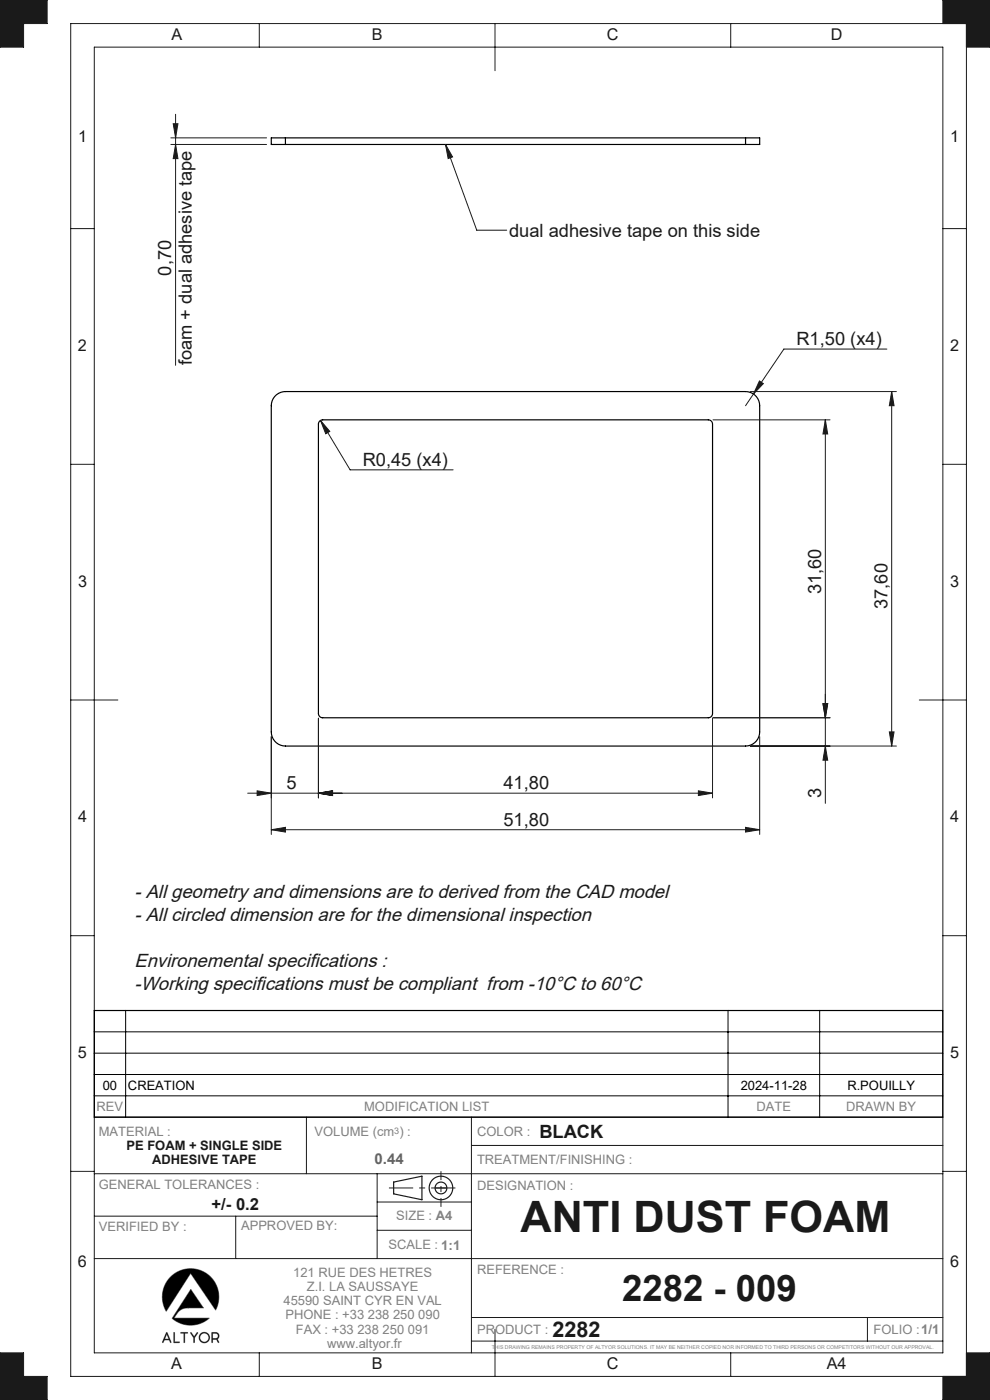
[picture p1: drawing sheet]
<svg xmlns="http://www.w3.org/2000/svg" width="210mm" height="297mm" viewBox="0 0 210 297" stroke-linecap="round" stroke-linejoin="round" font-family="sans-serif">
<path d="M60.5 29.2h-3v1.4h3M60.5 30.6h97.6M60.5 29.2v1.4M60.5 29.2h97.6M158.1 29.2h3v1.4h-3M158.1 29.2v1.4M58.2 84.1a3 3 0 0 1 2.3-1h97.6a3 3 0 0 1 3 3v69.2a3 3 0 0 1-3 3h-97.6a3 3 0 0 1-3-3v-69.2a3 3 0 0 1 .7-2zM67.8 89.3l.6-.2h81.8a.9 .9 0 0 1 .9 .9v61.4a.9 .9 0 0 1-.9 .9h-81.8a.9 .9 0 0 1-.9-.9v-61.4z" fill="none" stroke="#000" stroke-width=".25"/>
<g fill="none" stroke="#191924" stroke-width=".25">
<path d="M83.5 250.8l6-1.3v5l-6-1.2z"/>
<circle cx="93.5" cy="252" r="2.5"/>
<circle cx="93.5" cy="252" r="1.25"/>
</g>
<g fill="none" stroke="#808080" stroke-width=".21">
<path d="M36.1 271a6 6 0 0 1 7.8-.7 6 6 0 0 1 1.8 7.6l-5.3-7.8-5.1 8.1a6 6 0 0 1 .8-7.2zM40.5 273.6l2.6 3.9h-3.2a2.69 2.69 0 0 0-2.4 1.3l-.6 .8h7.5a6 6 0 0 1-7.9 .1zM34.5 284.8h.1M34.5 284.8l.3-.5h1.1l.3 .5M35.4 283l.4 1.1h-.9zM36.2 284.8l-.8-2.1-.9 2.1M36.2 284.8h.1M36.9 282.7h.1v2h1l.1 .1h-1.2zM38.3 282.7h1.5l-.6 .1-.1 2-.1-2h-.6zM40.5 282.7l.7 .9 .6-.9h.1l-.6 1.1v1h-.2a2.04 2.04 0 0 0-.7-2zM44.9 282.8l.9-.1a.74 .74 0 0 1 .7 .5 .74 .74 0 0 1-.4 .9l.2 .7M44.9 282.8v2h.2v-.7h.8l.4 .7"/>
<path d="M45.1 282.8h.7a.56 .56 0 0 1 .5 .6 .56 .56 0 0 1-.5 .6h-.7zM46.3 284.8h.1"/>
<circle cx="43.3" cy="283.8" r="1.12"/>
<circle cx="43.3" cy="283.8" r=".96"/>
</g>
<path d="M92.3 252h2.5" fill="none" stroke="#191924" stroke-width=".21" stroke-dasharray="30.5 1.3 1.3 1.3" stroke-linecap="butt"/>
<path d="M93.5 248.5v7.5" fill="none" stroke="#191924" stroke-width=".21" stroke-dasharray="30.5 1.3 1.3 1.3" stroke-dashoffset="28.6" stroke-linecap="butt"/>
<path d="M82.5 252h14.1" fill="none" stroke="#191924" stroke-width=".21" stroke-dasharray="30.5 1.3 1.3 1.3" stroke-dashoffset="25.3" stroke-linecap="butt"/>
<g fill="none" stroke="#191924" stroke-width=".21">
<path d="M0 0h10v5h-5v5h-5zM15 5h190v287h-190zM20 10h180v277h-180zM55 5v5M105 5v10M155 5v5M200 5v-5h10v10h-5M15 48.5h5M200 48.5h5M15 98.5h5M200 98.5h5M15 148.5h10"/>
<path d="M195 148.5h10M15 198.5h5M200 198.5h5M20 237h180M65 237v12M100 237v50M15 248.5h5M20 249h180M20 258h60M50 258v9M80 249v18M80 255h20"/>
<path d="M100 243h100M200 248.5h5M20 267h180M80 261h20M100 279.5h100M184 279.5v5M0 287h5v5h5v5h-10zM55 287v5M100 284.5h100M105 282v10M155 287v5M205 287h5v10h-10v-5"/>
</g>
<path d="M36.2 270.9a6 6 0 0 0-.9 7.3l5.1-8.1 5.3 7.8a6 6 0 0 0-1.7-7.6 6 6 0 0 0-7.8 .6zM40.5 273.6l-4 6.1a6 6 0 0 0 7.9-.1h-7.5l.6-.8a2.65 2.65 0 0 1 2.4-1.3h3.2zM35.3 282.7l-.8 2.1h.1l.2-.5h1.1l.3 .5-.8-2.1zM35.4 283l.4 1.1h-.9zM38.3 282.7l.1 .1h.6v2h.1l.1-2 .6-.1zM36.9 282.7v2.1h1.1v-.1h-1v-2zM42.2 283.8a1.15 1.15 0 0 0 2.3 0 1.15 1.15 0 0 0-2.3 0zM42.4 283.8a.96 .96 0 0 1 1.9 0 .96 .96 0 0 1-1.9 0zM40.4 282.7l.7 1.1v1h.1l.1-1 .6-1.1h-.1l-.6 .9zM45 282.7l-.1 2.1h.2v-.7h.8l.5 .7-.3-.7 .4-.5-.2-.6-.4-.3zM45.1 282.8l1 .2 .2 .4-.1 .4-.3 .2h-.8z" fill-rule="evenodd" fill="#000"/>
<path d="M0 287v10h10v-5h-5v-5zM200 0h10v10h-5v-5h-5zM200 292h5v-5h5v10h-10zM0 0h10v5h-5v5h-5z" fill-rule="evenodd" fill="#191924"/>
<g fill="none" stroke="#191924" stroke-width=".21">
<path d="M36.2 29.2h20.3M36.2 30.6h20.3M36.7 26.2h1l-.5 3zM37.2 24.2v53.3M37.2 30.6l.5 3h-1zM94.5 30.6l6.6 18.2h6.4M94.5 30.6l1.5 2.7-.9 .3zM188.1 74.1h-21.8l-8.2 12M68 89.2l2 2.3-.9 .5zM68 89.2l6.3 10.5h21.8M151.2 89.1h24.9M159.1 83.1h31"/>
<path d="M161.1 80.8l.8 .6-2.1 2.2zM175.1 89.1v81.3M175.1 89.1l.5 3h-1zM189.1 83.1v75.2M189.1 83.1l.5 3h-1zM57.5 156.3v20.7M67.5 152.4v16.9M151.1 152.4v16.9M159.1 158.3h31M161.1 156.3v20.7M174.6 149.3h1l-.5 3zM175.1 158.3l.5 3h-1z"/>
<path d="M176.1 152.3h-24.9M188.6 155.3h1l-.5 3zM52.5 168.3h98.6M54.5 167.8l3 .5-3 .5zM57.5 176l3-.5v1zM57.5 176h103.6M67.5 168.3l3-.5v1zM148.1 167.8l3 .5-3 .5zM158.1 175.5l3 .5-3 .5z"/>
</g>
<path d="M20 218.9h180M26.6 214.4v22.6M154.4 214.4v22.6M173.9 214.4v22.6M20 223.4h180M20 227.9h180M20 232.5h180" fill="none" stroke="#000" stroke-width=".21"/>
<path d="M20 214.4h180v22.6h-180z" fill="none" stroke="#000" stroke-width=".25"/>
<g fill="#191924">
<path d="M94.5 30.6l1.5 2.7-.9 .3z"/>
<path d="M148.1 167.8l3 .5-3 .5zM67.5 168.3l3-.5v1zM67.5 168.3l3-.5v1zM54.5 167.8l3 .5-3 .5z"/>
<path d="M161.1 80.8l-1.3 2.8 2.1-2.2zM57.5 176l3-.5v1zM158.1 175.5l3 .5-3 .5zM68 89.2l1.1 2.8 .9-.5z"/>
<path d="M174.6 149.3h1l-.5 3zM175.1 89.1l.5 3h-1z"/>
<path d="M36.7 26.2h1l-.5 3zM37.2 30.6l.5 3h-1zM189.1 83.1l.5 3h-1zM188.6 155.3h1l-.5 3zM174.6 149.3h1l-.5 3zM175.1 158.3l.5 3h-1z"/>
</g>
<text font-size="9.2" fill="#191924" x="110.4" y="261.4">ANTI DUST FOAM</text>
<text font-size="7.8" fill="#191924" x="131.9" y="276">2282 - 009</text>
<text font-size="4.6" fill="#191924" x="117.2" y="283.6">2282</text>
<g font-size="4" fill="#191924">
<text x="28.6" y="190.5">- All geometry and dimensions are to derived from the CAD model</text>
<text x="28.6" y="195.3">- All circled dimension are for the dimensional inspection</text>
<text x="28.6" y="210">-Working specifications must be compliant from -10°C to 60°C</text>
<text x="28.6" y="205.1">Environemental specifications :</text>
</g>
<g font-size="3.9" fill="#191924">
<text x="108" y="50.3">dual adhesive tape on this side</text>
<text x="36.3" y="58.5" transform="rotate(-90 36.3 58.5)">0,70</text>
<text x="40.7" y="77.5" transform="rotate(-90 40.7 77.5)">foam + dual adhesive tape</text>
<text x="168.9" y="73.2">R1,50 (x4)</text>
<text x="76.9" y="98.8">R0,45 (x4)</text>
<text x="174.2" y="126" transform="rotate(-90 174.2 126)">31,60</text>
<text x="188.3" y="129.2" transform="rotate(-90 188.3 129.2)">37,60</text>
<text x="60.8" y="167.4">5</text>
<text x="106.8" y="167.4">41,80</text>
<text x="174.2" y="169.3" transform="rotate(-90 174.2 169.3)">3</text>
<text x="106.8" y="175.1">51,80</text>
<text x="114.4" y="241.3">BLACK</text>
</g>
<text font-size="3.5" fill="#191924" x="44.9" y="256.8">+/- 0.2</text>
<g font-size="3.4" fill="#191924">
<text x="36.4" y="8.5">A</text>
<text x="78.9" y="8.5">B</text>
<text x="128.8" y="8.5">C</text>
<text x="176.3" y="8.5">D</text>
<text x="16.6" y="30.2">1</text>
<text x="201.5" y="30.2">1</text>
<text x="16.5" y="74.5">2</text>
<text x="201.5" y="74.5">2</text>
<text x="16.6" y="124.4">3</text>
<text x="201.5" y="124.5">3</text>
<text x="16.5" y="174.5">4</text>
<text x="201.5" y="174.5">4</text>
<text x="16.5" y="224.5">5</text>
<text x="201.5" y="224.5">5</text>
<text x="16.5" y="268.7">6</text>
<text x="201.5" y="268.7">6</text>
<text x="36.3" y="290.5">A</text>
<text x="78.8" y="290.5">B</text>
<text x="128.7" y="290.5">C</text>
<text x="175.4" y="290.5">A4</text>
</g>
<text font-size="3.2" fill="#646464" x="79.5" y="247">0.44</text>
<g font-size="2.7">
<text x="21.8" y="231.2">00</text>
<text x="27.1" y="231.2">CREATION</text>
<text x="157.1" y="231.2">2024-11-28</text>
<text x="179.7" y="231.2">R.POUILLY</text>
</g>
<g font-size="2.7" fill="#808080">
<text x="20.5" y="235.7">REV</text>
<text x="77.3" y="235.7">MODIFICATION LIST</text>
<text x="160.5" y="235.7">DATE</text>
<text x="179.5" y="235.7">DRAWN BY</text>
<text x="21" y="241.1">MATERIAL :</text>
<text x="66.7" y="241.1">VOLUME (cm ) :</text>
<text x="101.2" y="241.1">COLOR :</text>
<text x="101.2" y="247">TREATMENT/FINISHING :</text>
<text x="21" y="252.2">GENERAL TOLERANCES :</text>
<text x="101.2" y="252.4">DESIGNATION :</text>
<text x="21" y="261.1">VERIFIED BY :</text>
<text x="51.1" y="260.9">APPROVED BY:</text>
<text x="84" y="258.8">SIZE : A4</text>
<text x="82.4" y="265.1">SCALE : 1:1</text>
<text x="62.2" y="270.9">121 RUE DES HETRES</text>
<text x="65.1" y="273.9">Z.I. LA SAUSSAYE</text>
<text x="101.2" y="270.2">REFERENCE :</text>
<text x="60.1" y="276.9">45590 SAINT CYR EN VAL</text>
<text x="60.5" y="279.9">PHONE : +33 238 250 090</text>
<text x="62.8" y="282.9">FAX : +33 238 250 091</text>
<text x="69.4" y="285.9">www.altyor.fr</text>
<text x="101.2" y="283">PRODUCT :</text>
<text x="185.3" y="283">FOLIO :1/1</text>
</g>
<g font-size="2.7" fill="#191924">
<text x="26.8" y="244">PE FOAM + SINGLE SIDE</text>
<text x="32.3" y="247">ADHESIVE TAPE</text>
</g>
<text font-size="1.9" fill="#808080" x="83.6" y="240.6">3</text>
<text font-size="1.1" fill="#808080" x="104.3" y="286.2">THIS DRAWING REMAINS PROPERTY OF ALTYOR SOLUTIONS. IT MAY BE NEITHER COPIED NOR INFORMED TO THIRD PERSONS OR COMPETITORS WITHOUT OUR APPROVAL.</text>
</svg>
